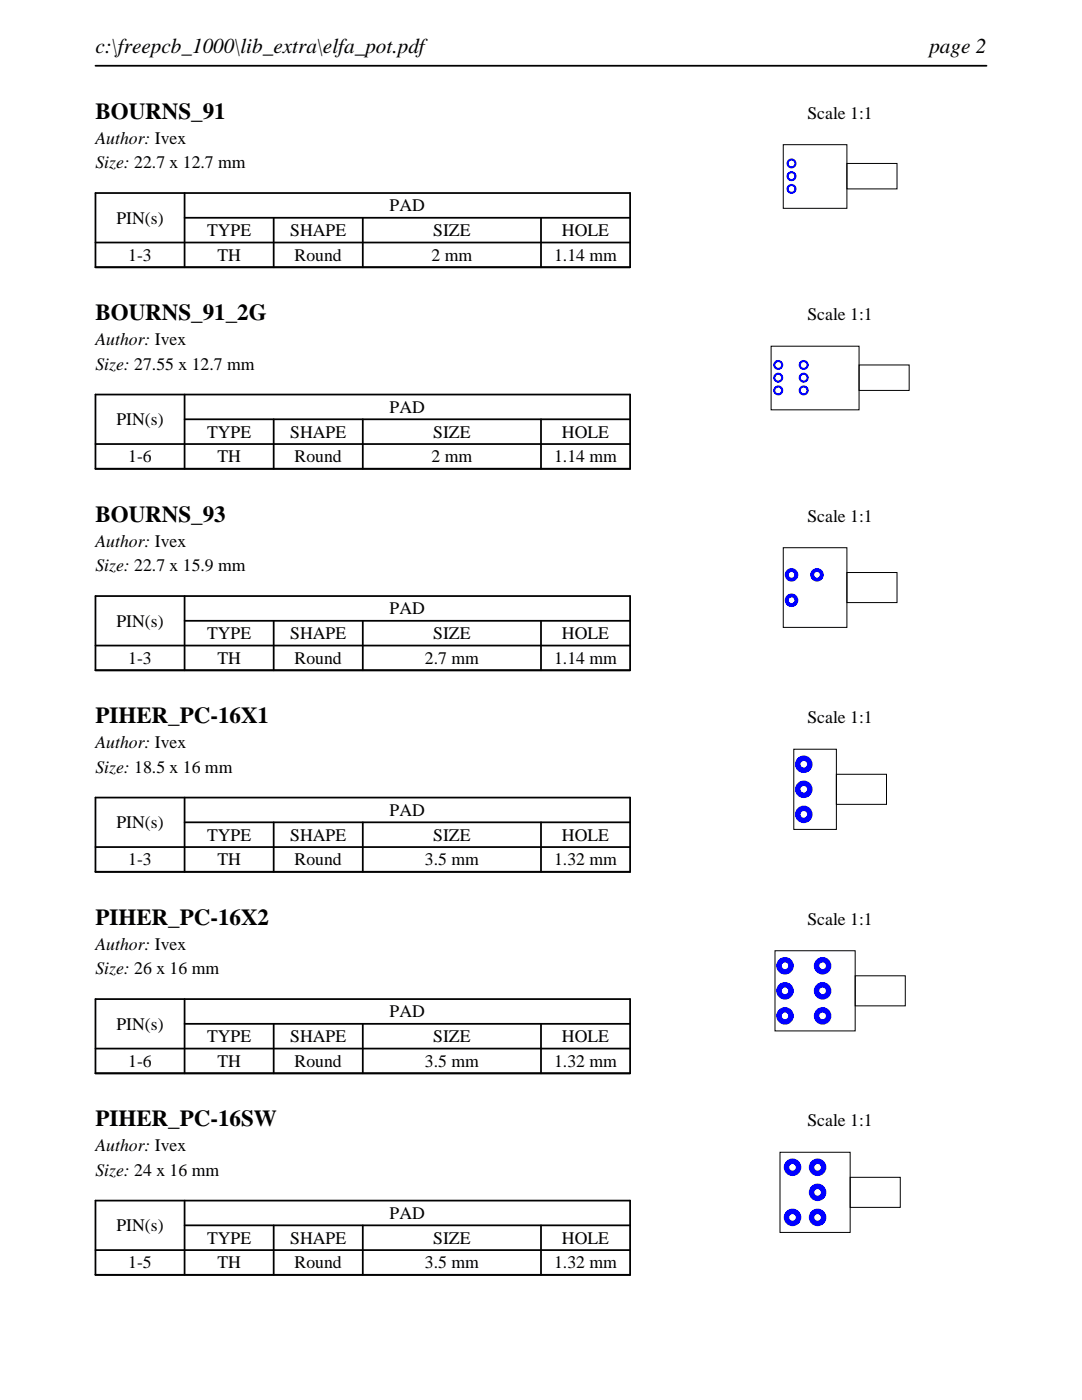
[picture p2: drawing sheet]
<svg xmlns="http://www.w3.org/2000/svg" width="216mm" height="279mm" viewBox="0 0 216 279" stroke-linecap="round" stroke-linejoin="round" font-family="sans-serif">
<path d="M19 13.1h177.8M19 38.5h106.7v14.8h-106.7zM36.8 38.5v14.8M19 48.4h106.7M36.8 43.5h88.9M54.6 43.5v9.8M72.4 43.5v9.8M107.9 43.5v9.8" fill="none" stroke="#000" stroke-width=".35"/>
<path d="M156.3 28.9h12.7v12.7h-12.7zM169 32.6h10v5.1h-10z" fill="none" stroke="#000" stroke-width=".2"/>
<g fill="#00f">
<path d="M156.9 32.6a1 1 0 0 0 2 0 1 1 0 0 0-2 0zM157.4 32.6a.57 .57 0 0 1 1.1 0 .57 .57 0 0 1-1.1 0z"/>
<path d="M156.9 35.2a1 1 0 0 0 2 0 1 1 0 0 0-2 0zM157.4 35.2a.57 .57 0 0 1 1.1 0 .57 .57 0 0 1-1.1 0z"/>
<path d="M156.9 37.7a1 1 0 0 0 2 0 1 1 0 0 0-2 0zM157.4 37.7a.57 .57 0 0 1 1.1 0 .57 .57 0 0 1-1.1 0z"/>
</g>
<path d="M19 78.7h106.7v14.9h-106.7zM36.8 78.7v14.9M19 88.6h106.7M36.8 83.7h88.9M54.6 83.7v9.9M72.4 83.7v9.9M107.9 83.7v9.9" fill="none" stroke="#000" stroke-width=".35"/>
<path d="M153.9 69.1h17.5v12.7h-17.5zM171.4 72.8h10v5.1h-10z" fill="none" stroke="#000" stroke-width=".2"/>
<g fill="#00f">
<path d="M159.4 72.8a1 1 0 0 0 2 0 1 1 0 0 0-2 0zM159.8 72.8a.57 .57 0 0 1 1.1 0 .57 .57 0 0 1-1.1 0z"/>
<path d="M159.4 75.4a1 1 0 0 0 2 0 1 1 0 0 0-2 0zM159.8 75.4a.57 .57 0 0 1 1.1 0 .57 .57 0 0 1-1.1 0z"/>
<path d="M159.4 77.9a1 1 0 0 0 2 0 1 1 0 0 0-2 0zM159.8 77.9a.57 .57 0 0 1 1.1 0 .57 .57 0 0 1-1.1 0z"/>
<path d="M154.3 72.8a1 1 0 0 0 2 0 1 1 0 0 0-2 0zM154.7 72.8a.6 .6 0 0 1 1.2 0 .6 .6 0 0 1-1.2 0z"/>
<path d="M154.3 75.4a1 1 0 0 0 2 0 1 1 0 0 0-2 0zM154.7 75.4a.6 .6 0 0 1 1.2 0 .6 .6 0 0 1-1.2 0z"/>
<path d="M154.3 77.9a1 1 0 0 0 2 0 1 1 0 0 0-2 0zM154.7 77.9a.6 .6 0 0 1 1.2 0 .6 .6 0 0 1-1.2 0z"/>
</g>
<path d="M19 119h106.7v14.8h-106.7zM36.8 119v14.8M19 128.8h106.7M36.8 123.9h88.9M54.6 123.9v9.9M72.4 123.9v9.9M107.9 123.9v9.9" fill="none" stroke="#000" stroke-width=".35"/>
<path d="M156.3 109.3h12.7v15.9h-12.7zM169 114.3h10v6h-10z" fill="none" stroke="#000" stroke-width=".2"/>
<g fill="#00f">
<path d="M156.6 119.8a1.35 1.35 0 0 0 2.7 0 1.35 1.35 0 0 0-2.7 0zM157.4 119.8a.57 .57 0 0 1 1.1 0 .57 .57 0 0 1-1.1 0z"/>
<path d="M161.7 114.7a1.35 1.35 0 0 0 2.7 0 1.35 1.35 0 0 0-2.7 0zM162.4 114.7a.6 .6 0 0 1 1.2 0 .6 .6 0 0 1-1.2 0z"/>
<path d="M156.6 114.7a1.35 1.35 0 0 0 2.7 0 1.35 1.35 0 0 0-2.7 0zM157.4 114.7a.57 .57 0 0 1 1.1 0 .57 .57 0 0 1-1.1 0z"/>
</g>
<path d="M19 159.2h106.7v14.8h-106.7zM36.8 159.2v14.8M19 169.1h106.7M36.8 164.1h88.9M54.6 164.1v9.9M72.4 164.1v9.9M107.9 164.1v9.9" fill="none" stroke="#000" stroke-width=".35"/>
<path d="M158.4 149.5h8.5v16h-8.5zM166.9 154.5h10v6h-10z" fill="none" stroke="#000" stroke-width=".2"/>
<g fill="#00f">
<path d="M158.6 152.5a1.75 1.75 0 0 0 3.5 0 1.75 1.75 0 0 0-3.5 0zM159.7 152.5a.7 .7 0 0 1 1.4 0 .7 .7 0 0 1-1.4 0z"/>
<path d="M158.6 157.5a1.75 1.75 0 0 0 3.5 0 1.75 1.75 0 0 0-3.5 0zM159.7 157.5a.7 .7 0 0 1 1.4 0 .7 .7 0 0 1-1.4 0z"/>
<path d="M158.6 162.5a1.75 1.75 0 0 0 3.5 0 1.75 1.75 0 0 0-3.5 0zM159.7 162.5a.7 .7 0 0 1 1.4 0 .7 .7 0 0 1-1.4 0z"/>
</g>
<path d="M19 199.4h106.7v14.8h-106.7zM36.8 199.4v14.8M19 209.3h106.7M36.8 204.3h88.9M54.6 204.3v9.9M72.4 204.3v9.9M107.9 204.3v9.9" fill="none" stroke="#000" stroke-width=".35"/>
<path d="M154.6 189.7h16v16h-16zM170.6 194.7h10v6h-10z" fill="none" stroke="#000" stroke-width=".2"/>
<g fill="#00f">
<path d="M162.4 192.7a1.75 1.75 0 0 0 3.5 0 1.75 1.75 0 0 0-3.5 0zM163.5 192.7a.66 .66 0 0 1 1.3 0 .66 .66 0 0 1-1.3 0z"/>
<path d="M162.4 197.7a1.75 1.75 0 0 0 3.5 0 1.75 1.75 0 0 0-3.5 0zM163.5 197.7a.66 .66 0 0 1 1.3 0 .66 .66 0 0 1-1.3 0z"/>
<path d="M162.4 202.7a1.75 1.75 0 0 0 3.5 0 1.75 1.75 0 0 0-3.5 0zM163.5 202.7a.66 .66 0 0 1 1.3 0 .66 .66 0 0 1-1.3 0z"/>
<path d="M154.9 192.7a1.75 1.75 0 0 0 3.5 0 1.75 1.75 0 0 0-3.5 0zM156 192.7a.66 .66 0 0 1 1.3 0 .66 .66 0 0 1-1.3 0z"/>
<path d="M154.9 197.7a1.75 1.75 0 0 0 3.5 0 1.75 1.75 0 0 0-3.5 0zM156 197.7a.66 .66 0 0 1 1.3 0 .66 .66 0 0 1-1.3 0z"/>
<path d="M154.9 202.7a1.75 1.75 0 0 0 3.5 0 1.75 1.75 0 0 0-3.5 0zM156 202.7a.66 .66 0 0 1 1.3 0 .66 .66 0 0 1-1.3 0z"/>
</g>
<path d="M19 239.6h106.7v14.8h-106.7zM36.8 239.6v14.8M19 249.5h106.7M36.8 244.5h88.9M54.6 244.5v9.9M72.4 244.5v9.9M107.9 244.5v9.9" fill="none" stroke="#000" stroke-width=".35"/>
<path d="M155.6 230h14v16h-14zM169.6 235h10v6h-10z" fill="none" stroke="#000" stroke-width=".2"/>
<g fill="#00f">
<path d="M161.4 233a1.75 1.75 0 0 0 3.5 0 1.75 1.75 0 0 0-3.5 0zM162.5 233a.66 .66 0 0 1 1.3 0 .66 .66 0 0 1-1.3 0z"/>
<path d="M161.4 238a1.75 1.75 0 0 0 3.5 0 1.75 1.75 0 0 0-3.5 0zM162.5 238a.66 .66 0 0 1 1.3 0 .66 .66 0 0 1-1.3 0z"/>
<path d="M161.4 243a1.75 1.75 0 0 0 3.5 0 1.75 1.75 0 0 0-3.5 0zM162.5 243a.66 .66 0 0 1 1.3 0 .66 .66 0 0 1-1.3 0z"/>
<path d="M156.4 233a1.75 1.75 0 0 0 3.5 0 1.75 1.75 0 0 0-3.5 0zM157.5 233a.66 .66 0 0 1 1.3 0 .66 .66 0 0 1-1.3 0z"/>
<path d="M156.4 243a1.75 1.75 0 0 0 3.5 0 1.75 1.75 0 0 0-3.5 0zM157.5 243a.66 .66 0 0 1 1.3 0 .66 .66 0 0 1-1.3 0z"/>
</g>
<g font-size="4.6">
<text x="19" y="23.7">BOURNS_91</text>
<text x="19" y="63.9">BOURNS_91_2G</text>
<text x="19" y="104.1">BOURNS_93</text>
<text x="19" y="144.4">PIHER_PC-16X1</text>
<text x="19" y="184.6">PIHER_PC-16X2</text>
<text x="19" y="224.8">PIHER_PC-16SW</text>
</g>
<g font-size="4.2">
<text x="19" y="10.6">c:\freepcb_1000\lib_extra\elfa_pot.pdf</text>
<text x="185.4" y="10.6">page 2</text>
</g>
<g font-size="3.5">
<text x="161.1" y="23.7">Scale 1:1</text>
<text x="19" y="28.6">Author: Ivex</text>
<text x="19" y="33.6">Size: 22.7 x 12.7 mm</text>
<text x="23.2" y="44.6">PIN(s)</text>
<text x="41.3" y="47.1">TYPE</text>
<text x="57.9" y="47.1">SHAPE</text>
<text x="77.8" y="42.2">PAD</text>
<text x="86.4" y="47.1">SIZE</text>
<text x="112.1" y="47.1">HOLE</text>
<text x="25.6" y="52.1">1-3</text>
<text x="43.4" y="52.1">TH</text>
<text x="58.8" y="52.1">Round</text>
<text x="86.1" y="52.1">2 mm</text>
<text x="110.6" y="52.1">1.14 mm</text>
<text x="161.1" y="63.9">Scale 1:1</text>
<text x="19" y="68.9">Author: Ivex</text>
<text x="19" y="73.8">Size: 27.55 x 12.7 mm</text>
<text x="77.8" y="82.4">PAD</text>
<text x="23.2" y="84.8">PIN(s)</text>
<text x="41.3" y="87.3">TYPE</text>
<text x="57.9" y="87.3">SHAPE</text>
<text x="86.4" y="87.3">SIZE</text>
<text x="112.1" y="87.3">HOLE</text>
<text x="25.6" y="92.3">1-6</text>
<text x="43.4" y="92.3">TH</text>
<text x="58.8" y="92.3">Round</text>
<text x="86.1" y="92.3">2 mm</text>
<text x="110.6" y="92.3">1.14 mm</text>
<text x="161.1" y="104.1">Scale 1:1</text>
<text x="19" y="109.1">Author: Ivex</text>
<text x="19" y="114">Size: 22.7 x 15.9 mm</text>
<text x="23.2" y="125.1">PIN(s)</text>
<text x="77.8" y="122.6">PAD</text>
<text x="41.3" y="127.6">TYPE</text>
<text x="57.9" y="127.6">SHAPE</text>
<text x="86.4" y="127.6">SIZE</text>
<text x="112.1" y="127.6">HOLE</text>
<text x="25.6" y="132.5">1-3</text>
<text x="43.4" y="132.5">TH</text>
<text x="58.8" y="132.5">Round</text>
<text x="84.8" y="132.5">2.7 mm</text>
<text x="110.6" y="132.5">1.14 mm</text>
<text x="19" y="149.3">Author: Ivex</text>
<text x="161.1" y="144.4">Scale 1:1</text>
<text x="19" y="154.2">Size: 18.5 x 16 mm</text>
<text x="23.2" y="165.3">PIN(s)</text>
<text x="41.3" y="167.8">TYPE</text>
<text x="57.9" y="167.8">SHAPE</text>
<text x="77.8" y="162.8">PAD</text>
<text x="86.4" y="167.8">SIZE</text>
<text x="112.1" y="167.8">HOLE</text>
<text x="25.6" y="172.7">1-3</text>
<text x="43.4" y="172.7">TH</text>
<text x="58.8" y="172.7">Round</text>
<text x="84.8" y="172.7">3.5 mm</text>
<text x="110.6" y="172.7">1.32 mm</text>
<text x="161.1" y="184.6">Scale 1:1</text>
<text x="19" y="189.5">Author: Ivex</text>
<text x="19" y="194.5">Size: 26 x 16 mm</text>
<text x="77.8" y="203.1">PAD</text>
<text x="23.2" y="205.5">PIN(s)</text>
<text x="41.3" y="208">TYPE</text>
<text x="57.9" y="208">SHAPE</text>
<text x="86.4" y="208">SIZE</text>
<text x="112.1" y="208">HOLE</text>
<text x="25.6" y="212.9">1-6</text>
<text x="43.4" y="212.9">TH</text>
<text x="58.8" y="212.9">Round</text>
<text x="84.8" y="212.9">3.5 mm</text>
<text x="110.6" y="212.9">1.32 mm</text>
<text x="161.1" y="224.8">Scale 1:1</text>
<text x="19" y="229.7">Author: Ivex</text>
<text x="19" y="234.7">Size: 24 x 16 mm</text>
<text x="23.2" y="245.7">PIN(s)</text>
<text x="77.8" y="243.3">PAD</text>
<text x="41.3" y="248.2">TYPE</text>
<text x="57.9" y="248.2">SHAPE</text>
<text x="86.4" y="248.2">SIZE</text>
<text x="112.1" y="248.2">HOLE</text>
<text x="25.6" y="253.2">1-5</text>
<text x="43.4" y="253.2">TH</text>
<text x="58.8" y="253.2">Round</text>
<text x="84.8" y="253.2">3.5 mm</text>
<text x="110.6" y="253.2">1.32 mm</text>
</g>
</svg>
